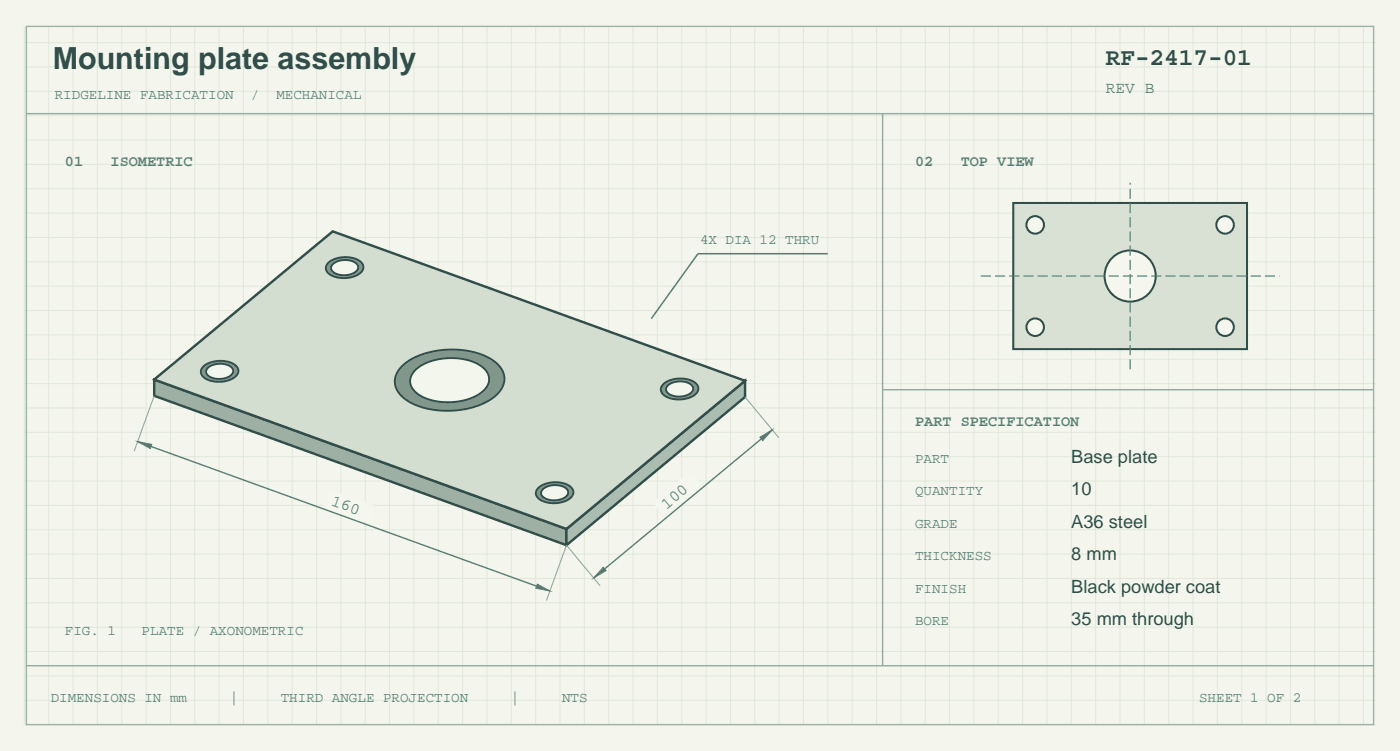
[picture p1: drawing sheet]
<svg xmlns="http://www.w3.org/2000/svg" width="243mm" height="131mm" viewBox="0 0 243 131" stroke-linecap="round" stroke-linejoin="round" font-family="sans-serif">
<path d="M0 0h243.4v130.5h-243.4z" fill-rule="evenodd" fill="#f4f6ee"/>
<g fill="none" stroke="#e1e8da" stroke-width=".17">
<path d="M4.2 4.6v121.3h235M4.2 15.9h235M4.2 11.6h235M4.2 7.4h235M8.5 4.6v121.3M12.7 4.6v121.3M16.9 4.6v121.3M21.2 4.6v121.3M25.4 4.6v121.3M29.6 4.6v121.3M33.9 4.6v121.3M38.1 4.6v121.3"/>
<path d="M42.3 4.6v121.3M46.6 4.6v121.3M50.8 4.6v121.3M55 4.6v121.3M59.3 4.6v121.3M63.5 4.6v121.3M67.7 4.6v121.3M72 4.6v121.3M76.2 4.6v121.3M80.4 4.6v121.3M84.7 4.6v121.3M88.9 4.6v121.3"/>
<path d="M93.1 4.6v121.3M97.4 4.6v121.3M101.6 4.6v121.3M105.8 4.6v121.3M110.1 4.6v121.3M114.3 4.6v121.3M118.5 4.6v121.3M122.8 4.6v121.3M127 4.6v121.3M131.2 4.6v121.3M135.5 4.6v121.3M139.7 4.6v121.3"/>
<path d="M143.9 4.6v121.3M148.2 4.6v121.3M152.4 4.6v121.3M156.6 4.6v121.3M160.9 4.6v121.3M165.1 4.6v121.3M169.3 4.6v121.3M173.6 4.6v121.3M177.8 4.6v121.3M182 4.6v121.3M186.3 4.6v121.3M190.5 4.6v121.3"/>
<path d="M194.7 4.6v121.3M199 4.6v121.3M203.2 4.6v121.3M207.4 4.6v121.3M211.7 4.6v121.3M215.9 4.6v121.3M220.1 4.6v121.3M224.4 4.6v121.3M228.6 4.6v121.3M232.8 4.6v121.3M237.1 4.6v121.3M4.2 37h235"/>
<path d="M4.2 32.8h235M4.2 28.6h235M4.2 24.3h235M4.2 20.1h235M4.2 58.2h235M4.2 54h235M4.2 49.7h235M4.2 45.5h235M4.2 41.3h235M4.2 79.4h235M4.2 75.1h235M4.2 70.9h235"/>
<path d="M4.2 66.7h235M4.2 62.4h235M4.2 96.3h235M4.2 92.1h235M4.2 87.8h235M4.2 83.6h235M4.2 117.5h235M4.2 113.2h235M4.2 109h235M4.2 104.8h235M4.2 100.5h235M4.2 121.7h235"/>
</g>
<path d="M4.6 4.6h234.2v121.3h-234.2z" fill="none" stroke="#9eb1a3" stroke-width=".25"/>
<path d="M4.6 19.8h234.2M4.6 115.7h234.2" fill="none" stroke="#94aaa1" stroke-width=".25"/>
<path d="M26.8 66l71.7 25.9v2.9l-71.7-26z" fill-rule="evenodd" fill="#9db0a3" stroke="#324d4a" stroke-width=".42"/>
<path d="M98.5 91.9l31-25.7v2.8l-31 25.8z" fill-rule="evenodd" fill="#aebfb0" stroke="#324d4a" stroke-width=".42"/>
<path d="M26.8 66l31.1-25.8 71.6 26-31 25.7z" fill-rule="evenodd" fill="#d3ded0" stroke="#324d4a" stroke-width=".42"/>
<path d="M35.4 63.7a4.8 4.8 0 0 1 5.7 0 1.34 1.34 0 0 1-.7 2.1 4.7 4.7 0 0 1-5.3-.5l-.2-.8z" fill-rule="evenodd" fill="#81978b" stroke="#324d4a" stroke-width=".32"/>
<path d="M36.2 63.9a3.3 3.3 0 0 1 4.2 .2 1.23 1.23 0 0 1-1.1 1.6 2.98 2.98 0 0 1-3.4-.8v-.5z" fill-rule="evenodd" fill="#f3f6ed" stroke="#324d4a" stroke-width=".32"/>
<path d="M93.6 84.8a4.8 4.8 0 0 1 5.8 0 1.34 1.34 0 0 1-.7 2.1 4.7 4.7 0 0 1-5.3-.5l-.2-.4v-.5z" fill-rule="evenodd" fill="#81978b" stroke="#324d4a" stroke-width=".32"/>
<path d="M94.4 85a3.3 3.3 0 0 1 4.3 .2 1.23 1.23 0 0 1-1.2 1.6 2.98 2.98 0 0 1-3.4-.8v-.6z" fill-rule="evenodd" fill="#f3f6ed" stroke="#324d4a" stroke-width=".32"/>
<path d="M115.4 66.7a4.8 4.8 0 0 1 5.7 .1 1.34 1.34 0 0 1-.7 2.1 4.7 4.7 0 0 1-5.3-.6l-.2-.3v-.5z" fill-rule="evenodd" fill="#81978b" stroke="#324d4a" stroke-width=".32"/>
<path d="M116.1 67a3.3 3.3 0 0 1 4.3 .2 1.23 1.23 0 0 1-1.2 1.6 2.98 2.98 0 0 1-3.3-.8l-.1-.6z" fill-rule="evenodd" fill="#f3f6ed" stroke="#324d4a" stroke-width=".32"/>
<path d="M57.1 45.7a4.8 4.8 0 0 1 5.8 0 1.34 1.34 0 0 1-.7 2.1 4.7 4.7 0 0 1-5.3-.5l-.2-.4v-.5z" fill-rule="evenodd" fill="#81978b" stroke="#324d4a" stroke-width=".32"/>
<path d="M57.9 45.9a3.3 3.3 0 0 1 4.3 .2 1.23 1.23 0 0 1-1.2 1.6 2.98 2.98 0 0 1-3.4-.8v-.6z" fill-rule="evenodd" fill="#f3f6ed" stroke="#324d4a" stroke-width=".32"/>
<path d="M70 63.6a13.8 13.8 0 0 1 10.9-2.7 8.6 8.6 0 0 1 6.4 3.4 3.5 3.5 0 0 1-1.3 4.6 14.8 14.8 0 0 1-12.4 2 6.6 6.6 0 0 1-4.8-3.7 3.5 3.5 0 0 1 1.2-3.6z" fill-rule="evenodd" fill="#81978b" stroke="#324d4a" stroke-width=".32"/>
<path d="M72.3 64.3a10.5 10.5 0 0 1 9.6-1.5 3.9 3.9 0 0 1 3.1 3 3.9 3.9 0 0 1-2.9 3.3 10.8 10.8 0 0 1-9.4-.6 2.55 2.55 0 0 1-.4-4.2z" fill-rule="evenodd" fill="#f3f6ed" stroke="#324d4a" stroke-width=".32"/>
<path d="M26.8 68.8l-3.5 9.6M98.5 94.8l-3.5 9.6" fill="none" stroke="#94aaa1" stroke-width=".19"/>
<path d="M23.9 76.8l71.7 25.9" fill="none" stroke="#548377" stroke-width=".25"/>
<g fill="#548377" stroke="#548377" stroke-width=".17">
<path d="M23.9 76.8l2.5 .4-.3 .8z"/>
<path d="M93.4 101.5l2.2 1.2-2.4-.5z"/>
</g>
<path d="M57.3 85.1l8 2.9-1.1 3-8-2.9z" fill-rule="evenodd" fill="#f5f7ef"/>
<path d="M129.5 69l5.9 7.1M98.5 94.8l5.9 7" fill="none" stroke="#94aaa1" stroke-width=".19"/>
<path d="M134.3 74.7l-31.1 25.8" fill="none" stroke="#548377" stroke-width=".25"/>
<g fill="#548377" stroke="#548377" stroke-width=".17">
<path d="M104.9 98.6l.5 .6-2.2 1.3z"/>
<path d="M132.1 76l2.2-1.3-1.7 1.9z"/>
</g>
<path d="M113.5 87.3l6.5-5.4 2.1 2.5-6.6 5.4z" fill-rule="evenodd" fill="#f5f7ef"/>
<path d="M143.9 44.1h-22.5l-8.2 11.3" fill="none" stroke="#548377" stroke-width=".26"/>
<path d="M153.5 19.8v95.9" fill="none" stroke="#94aaa1" stroke-width=".25"/>
<path d="M176.2 35.3h40.6v25.4h-40.6z" fill-rule="evenodd" fill="#d8e1d3" stroke="#324d4a" stroke-width=".35"/>
<g fill="#f5f7ef" stroke="#324d4a" stroke-width=".35">
<circle cx="180" cy="56.9" r="1.52"/>
<circle cx="213" cy="56.9" r="1.52"/>
<circle cx="213" cy="39.1" r="1.52"/>
<circle cx="180" cy="39.1" r="1.52"/>
<circle cx="196.5" cy="48" r="4.4"/>
</g>
<path d="M170.5 48h52M196.5 64.2v-32.4" fill="none" stroke="#548377" stroke-width=".21" stroke-dasharray="1.8 .7" stroke-linecap="butt"/>
<path d="M153.5 67.7h85.3" fill="none" stroke="#94aaa1" stroke-width=".25"/>
<text font-size="5.3" fill="#324d4a" x="9.2" y="12">Mounting plate assembly</text>
<text font-size="4.2" fill="#324d4a" x="192.3" y="11.3">RF-2417-01</text>
<g font-size="3.2" fill="#324d4a">
<text x="186.3" y="80.4">Base plate</text>
<text x="186.3" y="86.1">10</text>
<text x="186.3" y="91.7">A36 steel</text>
<text x="186.3" y="97.4">8 mm</text>
<text x="186.3" y="103">Black powder coat</text>
<text x="186.3" y="108.7">35 mm through</text>
</g>
<g font-size="2.8" fill="#548377">
<text x="192.3" y="16.2">REV B</text>
<text x="57.5" y="87.8" transform="rotate(20 57.5 87.8)">160</text>
<text x="115.9" y="88.6" transform="rotate(-40 115.9 88.6)">100</text>
</g>
<g font-size="2.6" fill="#548377">
<text x="11.3" y="28.9">01</text>
<text x="19.2" y="28.9">ISOMETRIC</text>
<text x="159.1" y="28.9">02</text>
<text x="167" y="28.9">TOP VIEW</text>
<text x="159.1" y="74.1">PART SPECIFICATION</text>
</g>
<g font-size="2.5" fill="#548377">
<text x="9.5" y="17.3">RIDGELINE FABRICATION</text>
<text x="43.6" y="17.3">/</text>
<text x="48" y="17.3">MECHANICAL</text>
<text x="121.7" y="42.3">4X DIA 12 THRU</text>
<text x="159.1" y="80.4">PART</text>
<text x="159.1" y="86.1">QUANTITY</text>
<text x="159.1" y="91.7">GRADE</text>
<text x="159.1" y="97.4">THICKNESS</text>
<text x="159.1" y="103">FINISH</text>
<text x="11.3" y="110.4">FIG. 1</text>
<text x="24.6" y="110.4">PLATE / AXONOMETRIC</text>
<text x="159.1" y="108.7">BORE</text>
<text x="8.8" y="122.1">DIMENSIONS IN mm</text>
<text x="39.9" y="122.1">|</text>
<text x="48.8" y="122.1">THIRD ANGLE PROJECTION</text>
<text x="88.8" y="122.1">|</text>
<text x="97.7" y="122.1">NTS</text>
<text x="208.5" y="122.1">SHEET 1 OF 2</text>
</g>
</svg>
